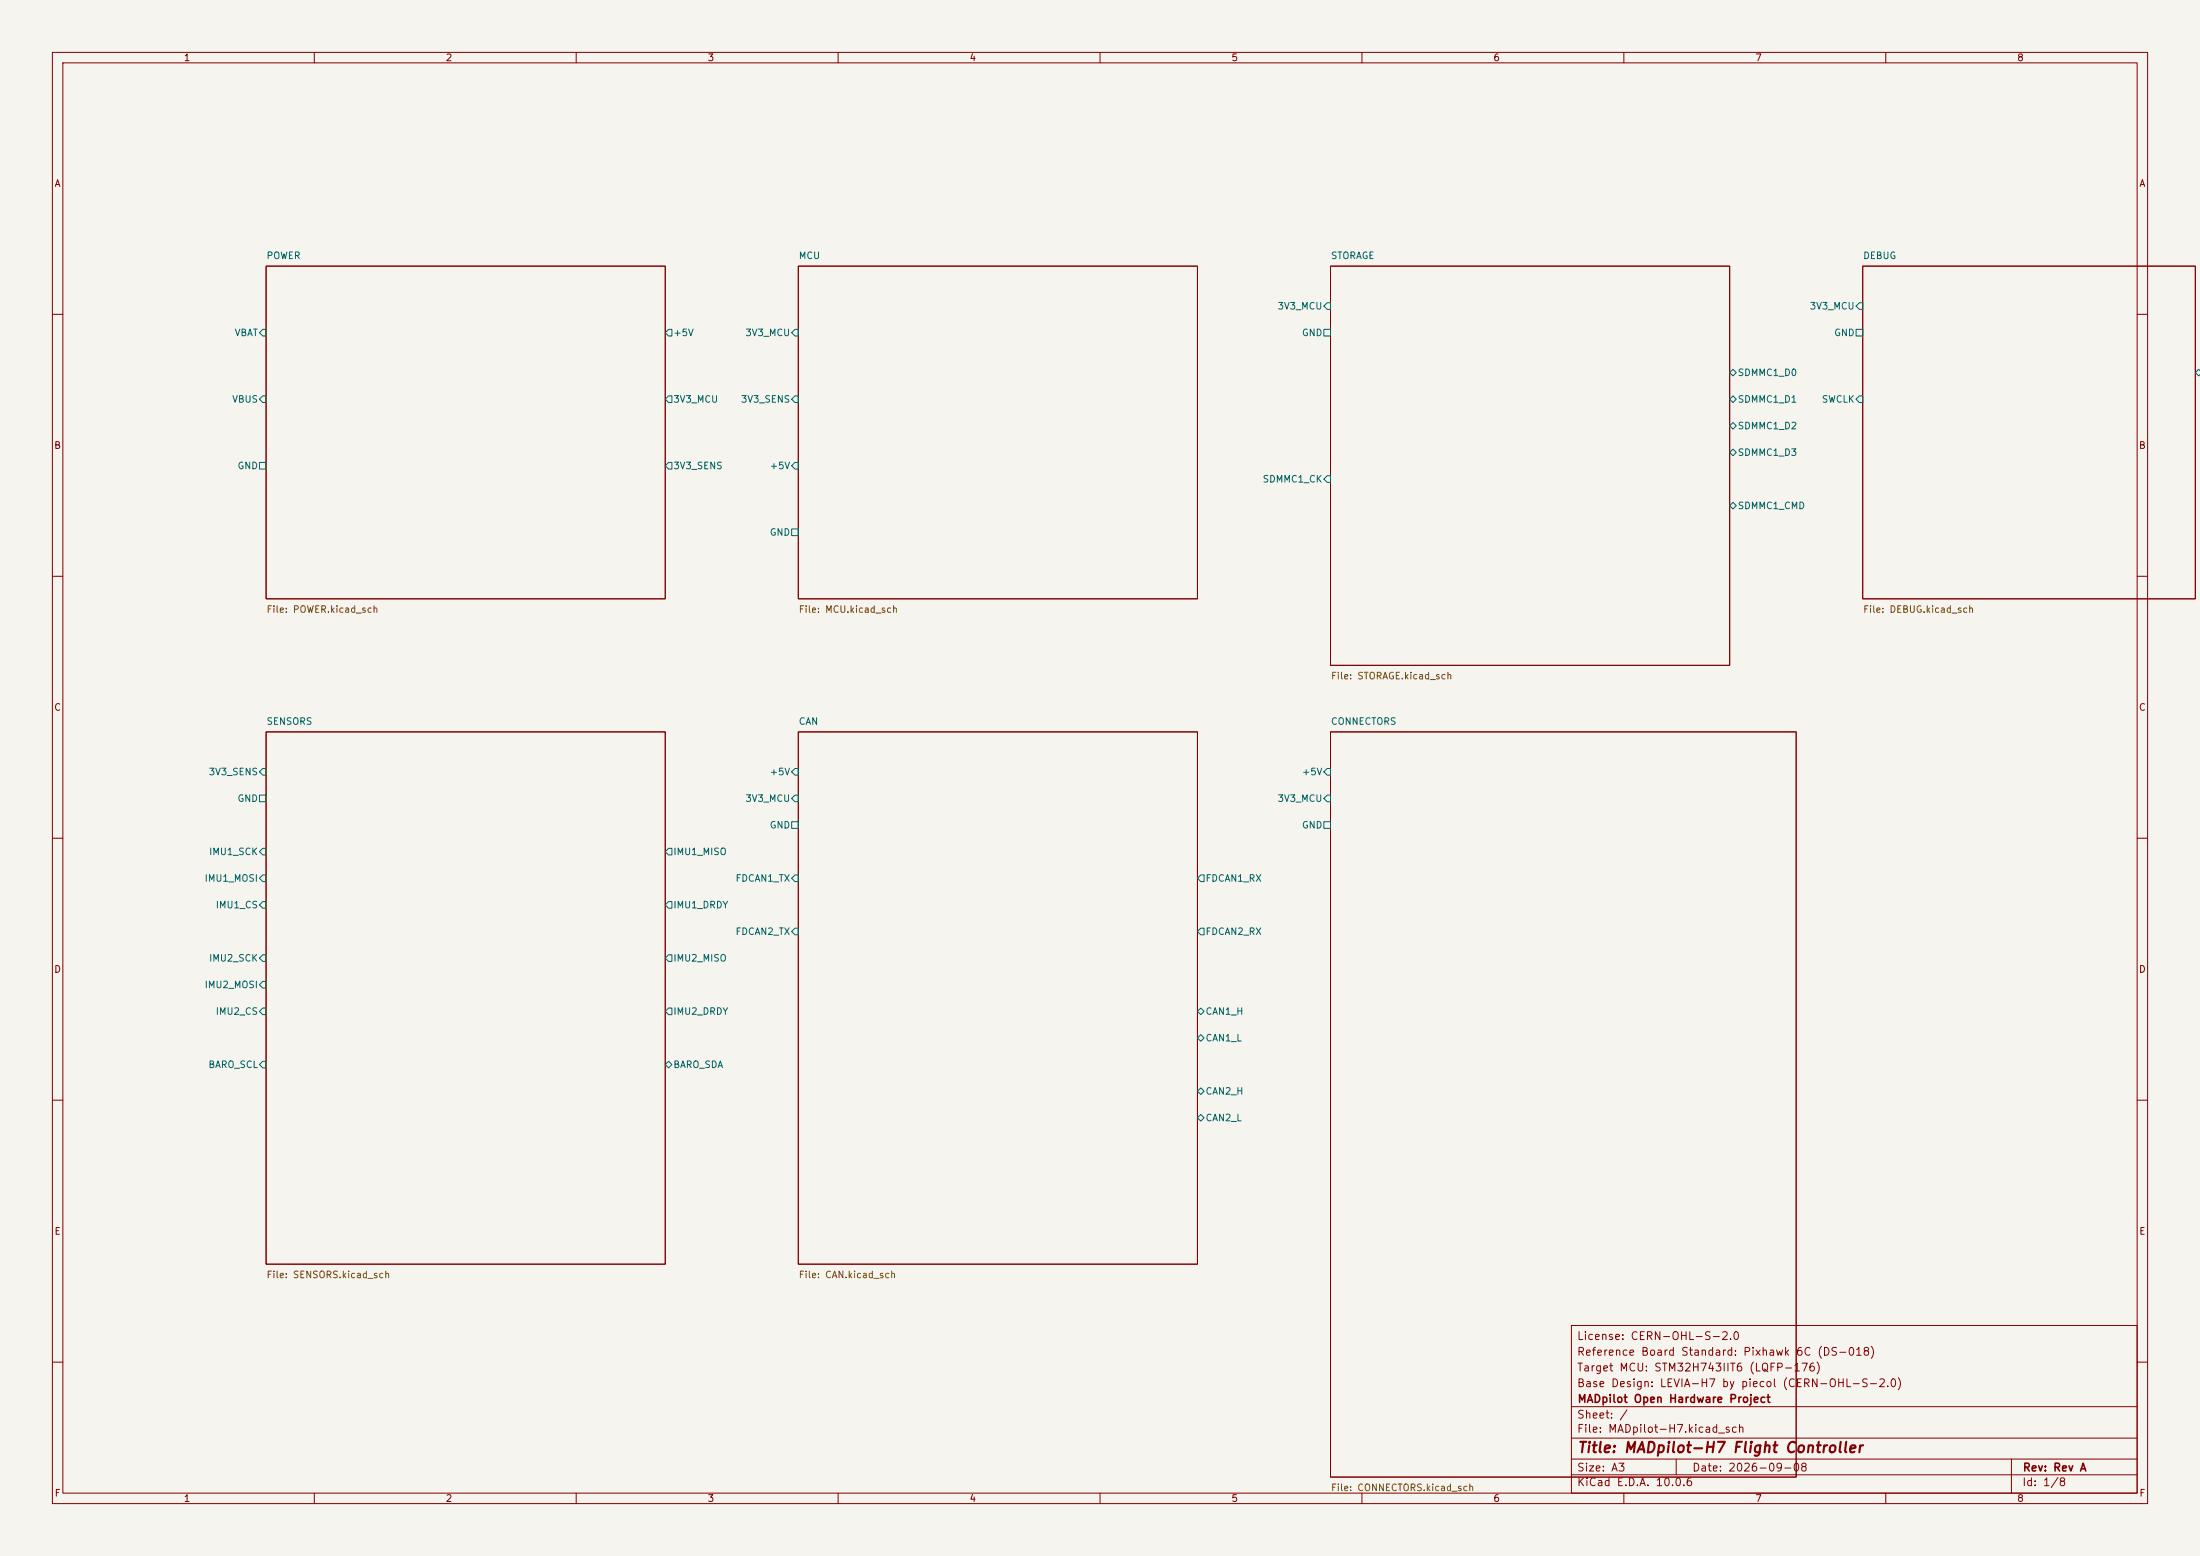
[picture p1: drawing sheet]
<svg xmlns="http://www.w3.org/2000/svg" width="420mm" height="297mm" viewBox="0 0 420 297" stroke-linecap="round" stroke-linejoin="round" font-family="sans-serif">
<path d="M0 0h420v297h-420z" fill="#f5f4ef" stroke="#f5f4ef" stroke-width=".19"/>
<g fill="none" stroke="#840000" stroke-width=".19">
<path d="M10 10h400v277h-400zM12 12h396v273h-396zM60 10v2M110 10v2M160 10v2M210 10v2M260 10v2M310 10v2M360 10v2M50.8 50.8h76.2v63.5h-76.2zM152.4 50.8h76.2v63.5h-76.2zM254 50.8h76.2v76.2h-76.2z"/>
<path d="M355.6 50.8h63.5v63.5h-63.5zM10 60h2M408 60h2M10 110h2M408 110h2M50.8 139.7h76.2v101.6h-76.2zM152.4 139.7h76.2v101.6h-76.2zM254 139.7h88.9v142.2h-88.9zM10 160h2M408 160h2M10 210h2M408 210h2"/>
<path d="M300 253h108v32h-108zM10 260h2M300 278.5h108M300 274.5h108M300 268.5h108M320 278.5v3M384 278.5v6.5M408 260h2M60 285v2M110 285v2M160 285v2M210 285v2"/>
<path d="M260 285v2M300 281.5h108M310 285v2M360 285v2"/>
</g>
<g fill="none" stroke="#006464" stroke-width=".19">
<path d="M253.4 57.8h.6v1.3h-.6l-.7-.7zM355 57.8h.6v1.3h-.6l-.7-.7zM50.2 62.9h.6v1.2h-.6l-.7-.6zM50.2 75.6h.6v1.2h-.6l-.7-.6zM127.6 62.9h.7v1.2h-.7l-.6-.6zM127.6 75.6h.7v1.2h-.7l-.6-.6zM151.8 62.9h.6v1.2h-.6l-.7-.6zM151.8 75.6h.6v1.2h-.6l-.7-.6zM252.7 62.9h1.3v1.2h-1.3zM330.2 71.1l.6-.6 .7 .6-.7 .7zM330.2 76.2l.6-.6 .7 .6-.7 .6zM354.3 62.9h1.3v1.2h-1.3z"/>
<path d="M355 75.6h.6v1.2h-.6l-.7-.6zM420 70.8l-.3-.3-.6 .6 .6 .7 .3-.3M49.5 88.3h1.3v1.2h-1.3zM127.6 88.3h.7v1.2h-.7l-.6-.6zM151.8 88.3h.6v1.2h-.6l-.7-.6zM253.4 90.8h.6v1.3h-.6l-.7-.7zM330.2 81.3l.6-.7 .7 .7-.7 .6zM330.2 86.4l.6-.7 .7 .7-.7 .6zM330.2 96.5l.6-.6 .7 .6-.7 .7zM151.1 101h1.3v1.2h-1.3zM49.5 151.8h1.3v1.2h-1.3zM50.2 146.7h.6v1.3h-.6l-.7-.7z"/>
<path d="M151.1 156.8h1.3v1.3h-1.3zM151.8 146.7h.6v1.3h-.6l-.7-.7zM151.8 151.8h.6v1.2h-.6l-.7-.6zM252.7 156.8h1.3v1.3h-1.3zM253.4 146.7h.6v1.3h-.6l-.7-.7zM253.4 151.8h.6v1.2h-.6l-.7-.6zM50.2 161.9h.6v1.3h-.6l-.7-.6zM50.2 167h.6v1.3h-.6l-.7-.7zM50.2 172.1h.6v1.3h-.6l-.7-.7zM127.6 161.9h.7v1.3h-.7l-.6-.6zM127.6 172.1h.7v1.3h-.7l-.6-.7zM151.8 167h.6v1.3h-.6l-.7-.7z"/>
<path d="M151.8 177.2h.6v1.2h-.6l-.7-.6zM229.2 167h.7v1.3h-.7l-.6-.7zM229.2 177.2h.7v1.2h-.7l-.6-.6zM50.2 182.2h.6v1.3h-.6l-.7-.6zM50.2 187.3h.6v1.3h-.6l-.7-.6zM50.2 192.4h.6v1.3h-.6l-.7-.7zM127.6 182.2h.7v1.3h-.7l-.6-.6zM127.6 192.4h.7v1.3h-.7l-.6-.7zM228.6 193l.6-.6 .7 .6-.7 .7zM228.6 198.1l.6-.6 .7 .6-.7 .7zM50.2 202.6h.6v1.2h-.6l-.7-.6zM127 203.2l.6-.6 .7 .6-.7 .6z"/>
<path d="M228.6 208.3l.6-.7 .7 .7-.7 .6zM229.2 212.7l.7 .7-.7 .6-.6-.6z"/>
</g>
<text font-size="2" fill="#840000" x="301" y="277.8">Title: MADpilot-H7 Flight Controller</text>
<g font-size="1.5" fill="#840000">
<text x="300.9" y="256.1">License: CERN-OHL-S-2.0</text>
<text x="300.9" y="262.1">Target MCU: STM32H743IIT6 (LQFP-176)</text>
<text x="300.9" y="259.1">Reference Board Standard: Pixhawk 6C (DS-018)</text>
<text x="300.9" y="265.1">Base Design: LEVIA-H7 by piecol (CERN-OHL-S-2.0)</text>
<text x="301" y="268.1">MADpilot Open Hardware Project</text>
<text x="300.9" y="273.8">File: MADpilot-H7.kicad_sch</text>
<text x="300.9" y="271.1">Sheet: /</text>
<text x="300.9" y="281.2">Size: A3</text>
<text x="322.9" y="281.2">Date: 2026-09-08</text>
<text x="386" y="281.2">Rev: Rev A</text>
<text x="300.9" y="284">KiCad E.D.A. 10.0.6</text>
<text x="385.9" y="284">Id: 1/8</text>
</g>
<g font-size="1.3" fill="#840000">
<text x="35" y="12">1</text>
<text x="85" y="12">2</text>
<text x="135" y="12">3</text>
<text x="185" y="12">4</text>
<text x="235" y="12">5</text>
<text x="285" y="12">6</text>
<text x="335" y="12">7</text>
<text x="385" y="12">8</text>
<text x="10.3" y="36">A</text>
<text x="408.3" y="36">A</text>
<text x="10.2" y="86">B</text>
<text x="408.2" y="86">B</text>
<text x="10.2" y="136">C</text>
<text x="408.2" y="136">C</text>
<text x="10.2" y="186">D</text>
<text x="408.2" y="186">D</text>
<text x="10.3" y="236">E</text>
<text x="408.3" y="236">E</text>
<text x="10.3" y="286">F</text>
<text x="35" y="287">1</text>
<text x="85" y="287">2</text>
<text x="135" y="287">3</text>
<text x="185" y="287">4</text>
<text x="235" y="287">5</text>
<text x="285" y="287">6</text>
<text x="335" y="287">7</text>
<text x="385" y="287">8</text>
<text x="408.3" y="286">F</text>
</g>
<g font-size="1.3" fill="#006464">
<text x="50.8" y="49.8">POWER</text>
<text x="152.4" y="49.8">MCU</text>
<text x="254" y="49.8">STORAGE</text>
<text x="355.6" y="49.8">DEBUG</text>
<text x="243.8" y="59.4">3V3_MCU</text>
<text x="345.4" y="59.4">3V3_MCU</text>
<text x="44.7" y="64.5">VBAT</text>
<text x="128.4" y="64.5">+5V</text>
<text x="142.2" y="64.5">3V3_MCU</text>
<text x="248.4" y="64.5">GND</text>
<text x="350" y="64.5">GND</text>
<text x="44.2" y="77.2">VBUS</text>
<text x="128.4" y="77.2">3V3_MCU</text>
<text x="141.3" y="77.2">3V3_SENS</text>
<text x="331.6" y="72.1">SDMMC1_D0</text>
<text x="331.6" y="77.2">SDMMC1_D1</text>
<text x="347.7" y="77.2">SWCLK</text>
<text x="331.6" y="82.2">SDMMC1_D2</text>
<text x="45.2" y="89.9">GND</text>
<text x="128.4" y="89.9">3V3_SENS</text>
<text x="146.8" y="89.9">+5V</text>
<text x="331.6" y="87.3">SDMMC1_D3</text>
<text x="240.9" y="92.4">SDMMC1_CK</text>
<text x="331.6" y="97.5">SDMMC1_CMD</text>
<text x="146.8" y="102.6">GND</text>
<text x="50.8" y="138.7">SENSORS</text>
<text x="152.4" y="138.7">CAN</text>
<text x="254" y="138.7">CONNECTORS</text>
<text x="39.7" y="148.3">3V3_SENS</text>
<text x="146.8" y="148.3">+5V</text>
<text x="248.4" y="148.3">+5V</text>
<text x="45.2" y="153.4">GND</text>
<text x="142.2" y="153.4">3V3_MCU</text>
<text x="243.8" y="153.4">3V3_MCU</text>
<text x="146.8" y="158.4">GND</text>
<text x="248.4" y="158.4">GND</text>
<text x="39.8" y="163.5">IMU1_SCK</text>
<text x="128.4" y="163.5">IMU1_MISO</text>
<text x="39" y="168.6">IMU1_MOSI</text>
<text x="41.1" y="173.7">IMU1_CS</text>
<text x="128.4" y="173.7">IMU1_DRDY</text>
<text x="140.3" y="168.6">FDCAN1_TX</text>
<text x="230" y="168.6">FDCAN1_RX</text>
<text x="140.3" y="178.8">FDCAN2_TX</text>
<text x="230" y="178.8">FDCAN2_RX</text>
<text x="39.8" y="183.8">IMU2_SCK</text>
<text x="128.4" y="183.8">IMU2_MISO</text>
<text x="39" y="188.9">IMU2_MOSI</text>
<text x="41.1" y="194">IMU2_CS</text>
<text x="128.4" y="194">IMU2_DRDY</text>
<text x="230" y="194">CAN1_H</text>
<text x="230" y="199.1">CAN1_L</text>
<text x="39.7" y="204.2">BARO_SCL</text>
<text x="128.4" y="204.2">BARO_SDA</text>
<text x="230" y="209.2">CAN2_H</text>
<text x="230" y="214.3">CAN2_L</text>
</g>
<g font-size="1.3" fill="#725600">
<text x="50.8" y="117.3">File: POWER.kicad_sch</text>
<text x="152.4" y="117.3">File: MCU.kicad_sch</text>
<text x="355.6" y="117.3">File: DEBUG.kicad_sch</text>
<text x="254" y="130">File: STORAGE.kicad_sch</text>
<text x="50.8" y="244.3">File: SENSORS.kicad_sch</text>
<text x="152.4" y="244.3">File: CAN.kicad_sch</text>
<text x="254" y="284.9">File: CONNECTORS.kicad_sch</text>
</g>
</svg>
